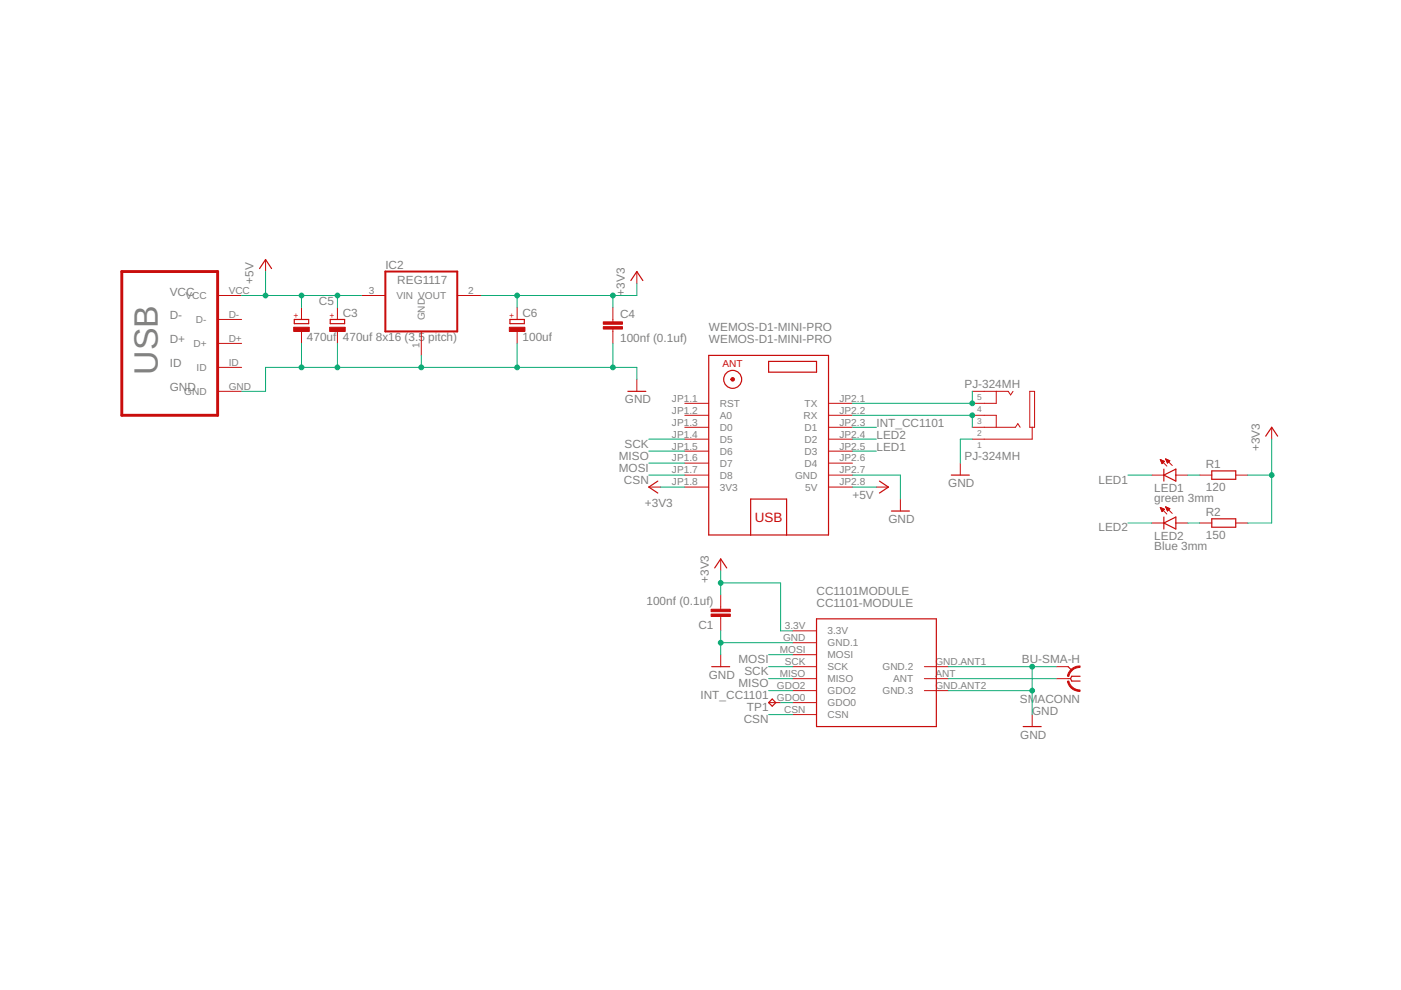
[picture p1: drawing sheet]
<svg xmlns="http://www.w3.org/2000/svg" width="297mm" height="210mm" viewBox="0 0 297 210" stroke-linecap="round" stroke-linejoin="round" font-family="sans-serif">
<g fill="none" stroke="#c90d0c" stroke-width=".21">
<path d="M56.3 55v2.6M135 57.6v2.5M46.1 62.7h5.1M46.1 67.7h5.1M46.1 72.8h5.1M46.1 77.9h5.1M63.9 65.2v2.5M63.9 70.3v2.5M71.5 65.2v2.5M71.5 70.3v2.5M76.6 62.7h5.1M89.3 70.3v5.1"/>
<path d="M96.9 62.7h5.1M109.6 65.2v2.5M109.6 70.3v2.5M129.9 65.2v3M129.9 69.8v3M46.1 83h5.1M135 80.4v2.6M145.2 85.5h5.1M145.2 88.1h5.1M145.2 90.6h5.1M145.2 93.1h5.1M145.2 95.7h5.1"/>
<path d="M145.2 98.2h5.1M175.7 85.5h5M175.7 88.1h5M175.7 90.6h5M175.7 93.1h5M175.7 95.7h5M175.7 98.2h5M203.6 98.2v2.5M206.1 88.1h5.1v2.5M206.1 90.6h9.2l.5-.8 .5 .8M206.1 83h7.7l.5 .7 .5-.7M211.2 83v2.5h-5.1"/>
<path d="M218.3 83h1.1v7.6h-1.1zM218.8 90.6v2.5h-12.7M246 97.4l1.4 1.4M246 97.4l.9 .4-.5 .5zM246 97.5h.2M246.1 97.6h.4M246.1 97.7h.6M246.2 97.9h.6M246.3 98h.4M246.3 98.1h.3M246.4 98.2h.1M247.1 97.3l1.4 1.4"/>
<path d="M247.1 97.3l.9 .4-.5 .5zM247.2 97.4h.2M247.2 97.5h.4M247.3 97.6h.6M247.3 97.7h.7M247.4 97.9h.5M247.4 98h.3M247.5 98.1h.1M269.6 90.6v2.5M137.6 103.3h2.5M145.2 100.7h5.1M145.2 103.3h5.1"/>
<path d="M152.8 118.5v2.6M175.7 100.7h5M175.7 103.3h5M185.8 103.3h2.6M190.9 105.8v2.6M244.2 100.7h2.6M244.2 110.9h2.6M246 107.6l1.4 1.4M246 107.6l.9 .4-.5 .5zM246 107.7h.1M246.1 107.8h.3M246.1 107.9h.6"/>
<path d="M246.2 108h.7M246.2 108.1h.5M246.3 108.2h.3M246.3 108.4h.2M247.1 107.5l1.4 1.4M247.1 107.5l.9 .3M247.1 107.5l.4 .9 .5-.6M247.2 107.5h.1M247.2 107.7h.4M247.3 107.8h.5M247.3 107.9h.7M247.4 108h.5"/>
<path d="M247.4 108.1h.4M247.5 108.2h.1M249.3 100.7h2.5M249.3 110.9h2.5M254.4 100.7h2.5M254.4 110.9h2.5M262 100.7h2.5M262 110.9h2.5M152.8 126.1v3.1M152.8 130.7v3.1M152.8 138.8v2.6M168 136.3h5.1"/>
<path d="M168 138.8h5.1M168 133.8h5.1M163 149h2.5M168 143.9h5.1M168 141.4h5.1M168 151.5h5.1M168 146.4h5.1M168 149h5.1M196 143.9h5.1M196 141.4h5.1M196 146.4h5.1M218.8 151.5v2.6"/>
<path d="M223.9 143.9h3.1M223.9 141.4h2.6"/>
</g>
<g fill="none" stroke="#c90d0c" stroke-width=".25">
<path d="M55 56.9l1.3-1.9 1.3 1.9M133.8 59.5l1.2-1.9 1.3 1.9M62.4 67.7h3v.9h-3zM70 67.7h3.1v.9h-3.1zM108.1 67.7h3.1v.9h-3.1zM150.3 75.4h25.4v38h-25.4zM163 76.6h10.1v2.3h-10.1zM133.1 83h3.8M246.8 99.5v2.5M256.9 99.8h5.1v1.8h-5.1zM268.4 92.5l1.2-1.9 1.3 1.9M139.5 102l-1.9 1.3 1.9 1.2"/>
<path d="M159.2 113.4v-7.6h7.6v7.6M186.5 102l1.9 1.3-1.9 1.2M189 108.4h3.8M201.7 100.7h3.8M246.8 100.7l2.5-1.2v2.5zM246.8 109.6v2.6M246.8 110.9l2.5-1.3v2.6zM256.9 110h5.1v1.8h-5.1zM151.5 120.4l1.3-1.9 1.3 1.9M173.1 131.2h25.4v22.9h-25.4zM150.9 141.4h3.8M163.7 148.2l.8 .8-.8 .7-.7-.7z"/>
<path d="M216.9 154.1h3.8M226.5 141.4l.7 .7M229 143.4h-1.8l-.2 .5 .2 .5h1.8"/>
<circle cx="155.3" cy="80.4" r="1.91"/>
</g>
<g fill="#c90d0c" stroke="#c90d0c" stroke-width=".21">
<path d="M155.2 80.1a.39 .39 0 0 1 .5 .2 .39 .39 0 0 1-.3 .5 .39 .39 0 0 1-.4-.4l.3-.1 .1 .2-.4-.1z" fill-rule="evenodd"/>
<path d="M226.3 144.4h.3a2.4 2.4 0 0 0 2.4 1.9v.3a2.58 2.58 0 0 1-2.7-2.2z" fill-rule="evenodd"/>
<path d="M227.1 141.9a2.58 2.58 0 0 1 1.9-.7v.3a2.35 2.35 0 0 0-2.4 1.9h-.3l.1-.3z" fill-rule="evenodd"/>
</g>
<g fill="#c90d0c" stroke="#c90d0c" stroke-width=".21">
<path d="M150.8 129.2h4v.5h-4z"/>
<path d="M150.8 130.2h4v.5h-4z"/>
<path d="M69.9 69.4h3.3v.9h-3.3z"/>
<path d="M127.9 69.3h4.1v.5h-4.1z"/>
<path d="M127.9 68.2h4.1v.5h-4.1z"/>
<path d="M62.3 69.4h3.3v.9h-3.3z"/>
<path d="M108 69.4h3.3v.9h-3.3z"/>
</g>
<path d="M25.8 57.6h20.3v30.5h-20.3z" fill="none" stroke="#c90d0c" stroke-width=".61"/>
<path d="M81.7 57.6h15.2v12.7h-15.2z" fill="none" stroke="#c90d0c" stroke-width=".42"/>
<g fill="none" stroke="#0dab76" stroke-width=".21">
<path d="M56.3 57.6v5.1M51.2 62.7h25.4M63.9 62.7v2.5M63.9 72.8v5.1M71.5 62.7v2.5M71.5 72.8v5.1M89.3 75.4v2.5M109.6 62.7v2.5M109.6 72.8v5.1M129.9 62.7v2.5M129.9 72.8v5.1M135 60.1v2.6h-33"/>
<path d="M135 80.4v-2.5h-78.7v5.1h-5.1M137.6 93.1h7.6M137.6 98.2h7.6M137.6 95.7h7.6M180.7 88.1h25.4v2.5M180.7 93.1h5.1M180.7 95.7h5.1M180.7 90.6h5.1M206.1 83v2.5h-25.4M206.1 93.1h-2.5v5.1M269.6 93.1v17.8h-5.1M137.6 100.7h7.6"/>
<path d="M140.1 103.3h5.1M180.7 100.7h10.2v5.1M180.7 103.3h5.1M239.1 100.7h5.1M239.1 110.9h5.1M251.8 100.7h2.6M251.8 110.9h2.6M264.5 100.7h5.1M152.8 121.1v5M152.8 133.8v5M152.8 136.3h15.2M152.8 123.6h12.7v10.2h2.5"/>
<path d="M163 138.8h5M163 143.9h5M163 141.4h5M163 146.4h5M163 151.5h5M165.5 149h2.5M201.1 143.9h22.8M201.1 141.4h22.8M201.1 146.4h17.7M218.8 141.4v10.1"/>
</g>
<g fill="#0dab76" stroke="#0dab76" stroke-width=".21">
<circle cx="206.1" cy="85.5" r=".51"/>
<circle cx="206.1" cy="88.1" r=".51"/>
<circle cx="218.8" cy="141.4" r=".51"/>
<circle cx="218.8" cy="146.4" r=".51"/>
<circle cx="71.5" cy="77.9" r=".51"/>
<circle cx="63.9" cy="77.9" r=".51"/>
<circle cx="109.6" cy="77.9" r=".51"/>
<circle cx="129.9" cy="77.9" r=".51"/>
<circle cx="89.3" cy="77.9" r=".51"/>
<circle cx="152.8" cy="136.3" r=".51"/>
<circle cx="129.9" cy="62.7" r=".51"/>
<circle cx="109.6" cy="62.7" r=".51"/>
<circle cx="152.8" cy="123.6" r=".51"/>
<circle cx="269.6" cy="100.7" r=".51"/>
<circle cx="63.9" cy="62.7" r=".51"/>
<circle cx="56.3" cy="62.7" r=".51"/>
<circle cx="71.5" cy="62.7" r=".51"/>
</g>
<text font-size="7.2" fill="#808080" x="33.5" y="79.4" transform="rotate(-90 33.5 79.4)">USB</text>
<text font-size="2.9" fill="#c90d0c" x="160" y="110.6">USB</text>
<g font-size="2.5" fill="#808080">
<text x="81.7" y="56.9">IC2</text>
<text x="36" y="62.7">VCC</text>
<text x="53.8" y="60.1" transform="rotate(-90 53.8 60.1)">+5V</text>
<text x="67.6" y="64.7">C5</text>
<text x="84.2" y="60.1">REG1117</text>
<text x="132.5" y="62.7" transform="rotate(-90 132.5 62.7)">+3V3</text>
<text x="36" y="67.7">D-</text>
<text x="72.7" y="67.3">C3</text>
<text x="110.8" y="67.3">C6</text>
<text x="131.5" y="67.4">C4</text>
<text x="150.3" y="70.3">WEMOS-D1-MINI-PRO</text>
<text x="36" y="72.8">D+</text>
<text x="36" y="77.9">ID</text>
<text x="65.1" y="72.3">470uf</text>
<text x="72.7" y="72.3">470uf 8x16 (3.5 pitch)</text>
<text x="110.8" y="72.3">100uf</text>
<text x="131.5" y="72.4">100nf (0.1uf)</text>
<text x="150.3" y="72.8">WEMOS-D1-MINI-PRO</text>
<text x="36" y="83">GND</text>
<text x="204.5" y="82.2">PJ-324MH</text>
<text x="132.5" y="85.5">GND</text>
<text x="132.4" y="94.9">SCK</text>
<text x="185.8" y="95.7">LED1</text>
<text x="185.8" y="93.1">LED2</text>
<text x="185.8" y="90.6">INT_CC1101</text>
<text x="267.1" y="95.7" transform="rotate(-90 267.1 95.7)">+3V3</text>
<text x="131.2" y="100">MOSI</text>
<text x="131.2" y="97.4">MISO</text>
<text x="204.5" y="97.4">PJ-324MH</text>
<text x="255.7" y="99.2">R1</text>
<text x="132.3" y="102.5">CSN</text>
<text x="136.7" y="107.6">+3V3</text>
<text x="180.7" y="105.8">+5V</text>
<text x="201.1" y="103.3">GND</text>
<text x="232.9" y="102.5">LED1</text>
<text x="244.7" y="106.5">green 3mm</text>
<text x="244.7" y="104.3">LED1</text>
<text x="255.7" y="104">120</text>
<text x="188.4" y="110.9">GND</text>
<text x="232.9" y="112.7">LED2</text>
<text x="255.7" y="109.4">R2</text>
<text x="244.7" y="116.6">Blue 3mm</text>
<text x="244.7" y="114.4">LED2</text>
<text x="255.7" y="114.2">150</text>
<text x="150.3" y="123.6" transform="rotate(-90 150.3 123.6)">+3V3</text>
<text x="137.1" y="128.3">100nf (0.1uf)</text>
<text x="173.1" y="128.7">CC1101-MODULE</text>
<text x="173.1" y="126.1">CC1101MODULE</text>
<text x="148.1" y="133.4">C1</text>
<text x="150.3" y="143.9">GND</text>
<text x="156.6" y="140.6">MOSI</text>
<text x="157.8" y="143.1">SCK</text>
<text x="216.7" y="140.6">BU-SMA-H</text>
<text x="148.5" y="148.2">INT_CC1101</text>
<text x="156.6" y="145.7">MISO</text>
<text x="216.2" y="149">SMACONN</text>
<text x="157.7" y="153.3">CSN</text>
<text x="158.4" y="150.8">TP1</text>
<text x="218.8" y="151.5">GND</text>
<text x="216.3" y="156.6">GND</text>
</g>
<g font-size="2.1" fill="#808080">
<text x="39.3" y="63.4">VCC</text>
<text x="48.5" y="62.3">VCC</text>
<text x="78.2" y="62.3">3</text>
<text x="84" y="63.4">VIN VOUT</text>
<text x="99.3" y="62.3">2</text>
<text x="41.5" y="68.5">D-</text>
<text x="48.5" y="67.4">D-</text>
<text x="90.1" y="67.9" transform="rotate(-90 90.1 67.9)">GND</text>
<text x="41" y="73.6">D+</text>
<text x="48.5" y="72.5">D+</text>
<text x="48.5" y="77.5">ID</text>
<text x="89" y="73.8" transform="rotate(-90 89 73.8)">1</text>
<text x="39" y="83.7">GND</text>
<text x="41.7" y="78.7">ID</text>
<text x="48.5" y="82.6">GND</text>
<text x="142.5" y="85.2">JP1.1</text>
<text x="142.5" y="87.7">JP1.2</text>
<text x="152.6" y="86.3">RST</text>
<text x="152.6" y="88.8">A0</text>
<text x="170.4" y="88.8">RX</text>
<text x="170.6" y="86.3">TX</text>
<text x="178" y="85.2">JP2.1</text>
<text x="178" y="87.7">JP2.2</text>
<text x="142.5" y="90.2">JP1.3</text>
<text x="142.5" y="92.8">JP1.4</text>
<text x="142.5" y="95.3">JP1.5</text>
<text x="152.6" y="91.3">D0</text>
<text x="152.6" y="93.9">D5</text>
<text x="170.6" y="91.3">D1</text>
<text x="170.6" y="93.9">D2</text>
<text x="178" y="90.2">JP2.3</text>
<text x="178" y="92.8">JP2.4</text>
<text x="178" y="95.3">JP2.5</text>
<text x="142.5" y="97.8">JP1.6</text>
<text x="142.5" y="100.4">JP1.7</text>
<text x="152.6" y="96.4">D6</text>
<text x="152.6" y="99">D7</text>
<text x="152.6" y="101.5">D8</text>
<text x="168.6" y="101.5">GND</text>
<text x="170.6" y="96.4">D3</text>
<text x="170.6" y="99">D4</text>
<text x="178" y="97.8">JP2.6</text>
<text x="178" y="100.4">JP2.7</text>
<text x="142.5" y="102.9">JP1.8</text>
<text x="152.6" y="104">3V3</text>
<text x="170.7" y="104">5V</text>
<text x="178" y="102.9">JP2.8</text>
<text x="166" y="135.9">GND</text>
<text x="166.4" y="133.4">3.3V</text>
<text x="175.5" y="137">GND.1</text>
<text x="175.5" y="134.5">3.3V</text>
<text x="165.3" y="143.5">MISO</text>
<text x="165.3" y="138.5">MOSI</text>
<text x="166.4" y="141">SCK</text>
<text x="175.5" y="139.6">MOSI</text>
<text x="175.5" y="142.1">SCK</text>
<text x="187.1" y="142.1">GND.2</text>
<text x="198.3" y="141">GND.ANT1</text>
<text x="198.3" y="143.5">ANT</text>
<text x="164.7" y="148.6">GDO0</text>
<text x="164.7" y="146.1">GDO2</text>
<text x="175.5" y="144.7">MISO</text>
<text x="175.5" y="149.7">GDO0</text>
<text x="175.5" y="147.2">GDO2</text>
<text x="187.1" y="147.2">GND.3</text>
<text x="189.4" y="144.7">ANT</text>
<text x="198.3" y="146.1">GND.ANT2</text>
<text x="166.3" y="151.2">CSN</text>
<text x="175.5" y="152.3">CSN</text>
</g>
<text font-size="2.1" fill="#c90d0c" x="153.2" y="77.9">ANT</text>
<g font-size="1.8" fill="#c90d0c">
<text x="63.3" y="67.3" transform="rotate(-90 63.3 67.3)">+</text>
<text x="71" y="67.3" transform="rotate(-90 71 67.3)">+</text>
<text x="109.1" y="67.3" transform="rotate(-90 109.1 67.3)">+</text>
</g>
<g font-size="1.8" fill="#808080">
<text x="207.2" y="84.7">5</text>
<text x="207.2" y="87.3">4</text>
<text x="207.2" y="89.8">3</text>
<text x="207.2" y="94.9">1</text>
<text x="207.2" y="92.4">2</text>
</g>
</svg>
